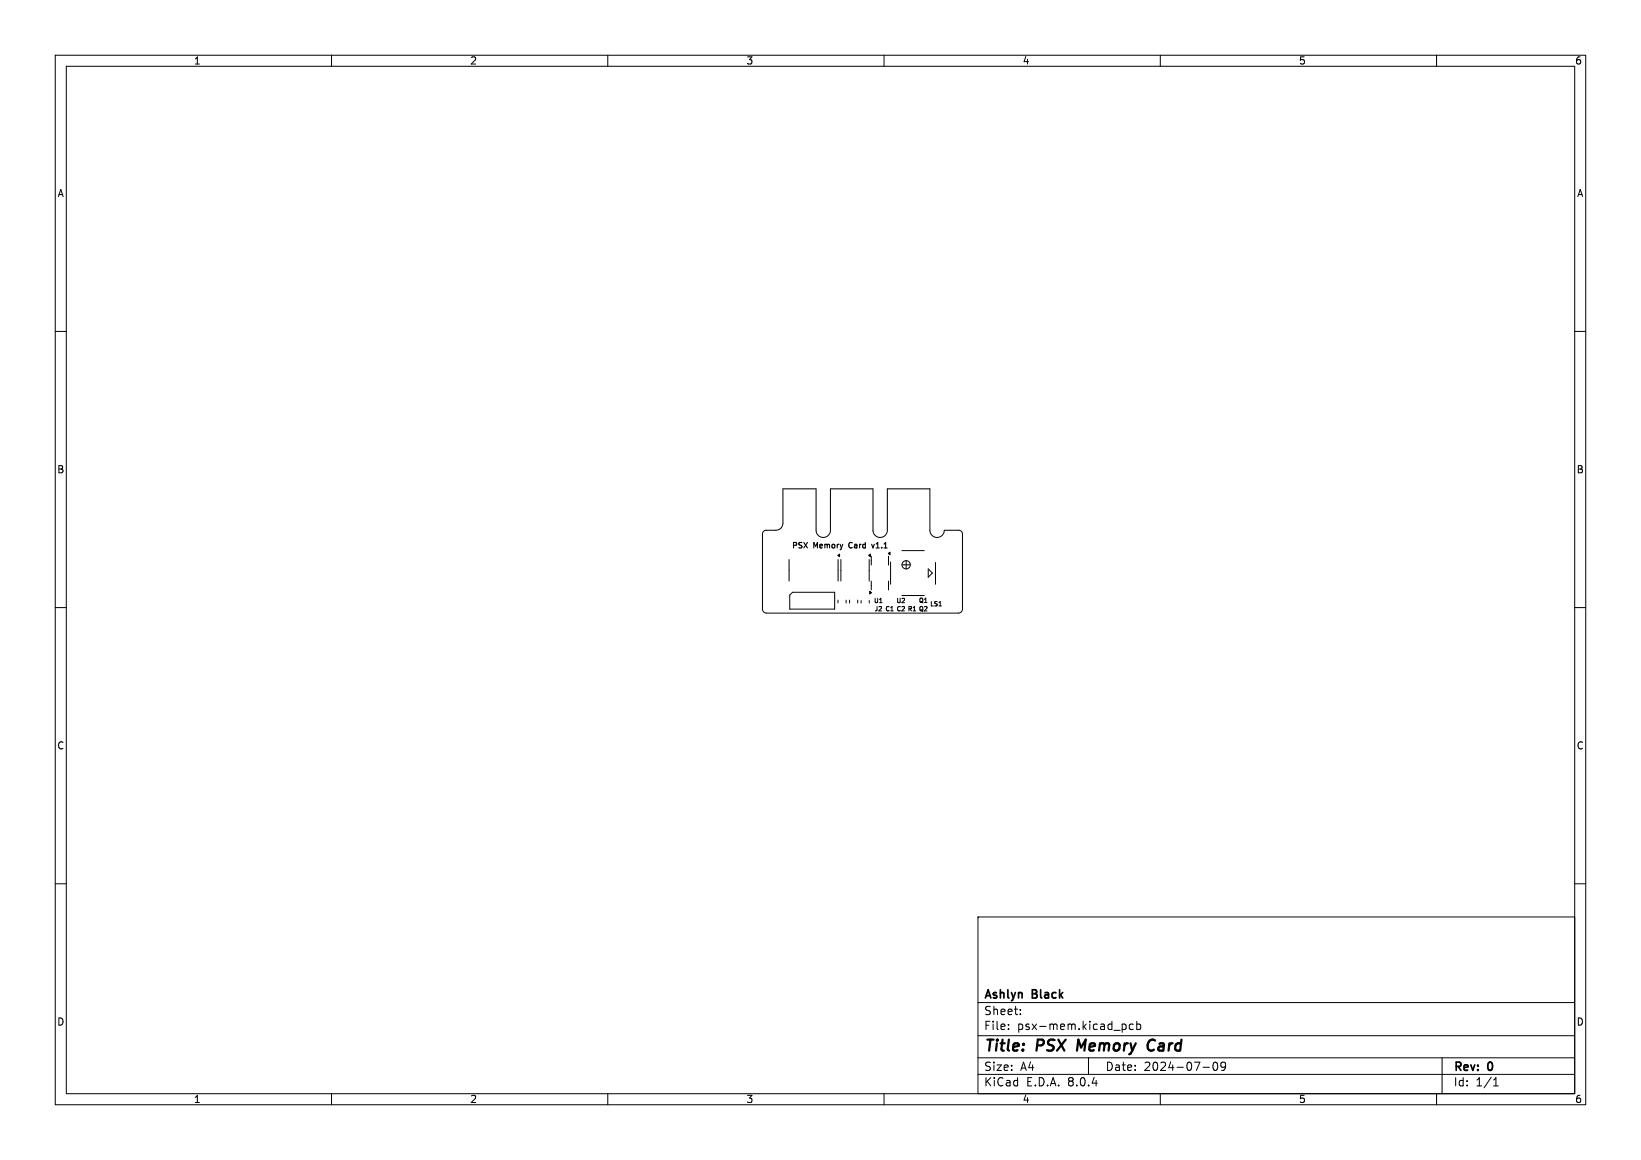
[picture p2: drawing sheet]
<svg xmlns="http://www.w3.org/2000/svg" width="297mm" height="210mm" viewBox="0 0 297 210" stroke-linecap="round" stroke-linejoin="round" font-family="sans-serif">
<g fill="none" stroke="#000" stroke-width=".18">
<path d="M10 10h277v190h-277zM12 12h273v186h-273zM60 10v2M110 10v2M160 10v2M210 10v2M260 10v2M10 60h2M285 60h2M141.7 88.5h6v7.5a1.3 1.3 0 0 0 1.3 1.3 1.3 1.3 0 0 0 1.3-1.3v-7.5h7.7v7.5a1.3 1.3 0 0 0 1.3 1.3 1.3 1.3 0 0 0 1.3-1.3v-7.5h7.7v7.5a1.3 1.3 0 0 0 1.3 1.3 1.3 1.3 0 0 0 1.3-1.3h2.6a.68 .68 0 0 1 .7 .7v13.5a.75 .75 0 0 1-.8 .8h-34.7a.75 .75 0 0 1-.7-.8v-13.5a.68 .68 0 0 1 .7-.7h1.7a1.3 1.3 0 0 0 1.3-1.3zM163.2 99.7h4.1M10 110h2"/>
<path d="M142.8 101.3v3.9M142.9 107.7l.5-.5h7.7v3.1h-8.2zM151.7 108.6v.6M151.7 101.3v3.9M152.2 101.3v3.9M153.1 108.6v.6M153.8 108.6v.6M155.2 108.6v.6M155.9 108.7v.5M157.3 101.3v3.9M157.3 108.7v.5M157.7 100.7v1.6"/>
<path d="M157.7 105.2v1.6M160.8 100.7v1.6M160.8 105.2v1.6M161.2 101.7v4.1M163.2 107.8h4.1M163.3 102.2h1.4M164 101.5v1.5M168 103l.7 .8-.7 .7zM169.3 101.8v4M169.9 109.7h.5M285 110h2M10 160h2"/>
<path d="M285 160h2M177 166h108v32h-108zM60 198v2M110 198v2M160 198v2M177 194.5h108M177 191.5h108M177 187.5h108M177 181.5h108M182.5 186.3v.1M182.5 185.5v.1M184.7 183.6v.1"/>
<path d="M184.7 182.8v.1M197 191.5v3M203.2 185.4h.3l.3 .3-.1 .6-.5 .1M205.1 185.5l-.4-.1-.3 .3v.4l.1 .2h.6M205.7 185.5l.5-.1 .3 .3v.4l-.2 .2h-.6M205.7 184.9v1.5M210 198v2M217.7 193.2h1.2M219.7 192.4l.2-.1a.8 .8 0 0 1 .5 .7 .8 .8 0 0 1-.5 .8 1 1 0 0 1-.2-1.4zM221.8 192.9l-.3 .3h-.3l-.2-.3 .1-.5 .4-.1 .2 .1a.99 .99 0 0 1-.3 1.4h-.3M260 198v2M261 191.5v6.5"/>
<path d="M270.3 196.6h.9M270.3 195.5l.4-.4v1.5"/>
<circle cx="164" cy="102.2" r=".75"/>
</g>
<path d="M195.2 188.2l-.3 2M208.7 188.2a1.13 1.13 0 0 0-1 .7 1.13 1.13 0 0 0 .3 1.2l.3 .1 .4-.1" fill="none" stroke="#000" stroke-width=".4"/>
<path d="M153.7 98.3l-.1 .3 .1 .5M157.8 98.5l.2 .7 .2-.7" fill="none" stroke="#000" stroke-width=".2"/>
<path d="M151.6 100.5l.3-.2v.5zM157.2 100.5l.3-.2v.5zM157.4 107.1l.3 .2-.3 .2zM160.8 100.2l.3-.2v.4z" fill="#000" stroke="#000" stroke-width=".18"/>
<g font-size="2.8">
<text x="178" y="190.9">Title:</text>
<text x="187.7" y="190.9">PSX</text>
<text x="195.8" y="190.9">Memory</text>
<text x="209.4" y="190.9">Card</text>
</g>
<g font-size="2.1">
<text x="178" y="184">Sheet:</text>
<text x="178" y="181.2">Ashlyn</text>
<text x="186.9" y="181.2">Black</text>
<text x="178" y="186.7">File:</text>
<text x="184.1" y="186.7">psx-mem.kicad_pcb</text>
<text x="178" y="196.9">KiCad</text>
<text x="178" y="194.1">Size:</text>
<text x="184.7" y="194.1">A4</text>
<text x="185.7" y="196.9">E.D.A.</text>
<text x="193.3" y="196.9">8.0.4</text>
<text x="200" y="194.1">Date:</text>
<text x="207" y="194.1">2024-07-09</text>
<text x="263" y="194.3">Rev:</text>
<text x="263" y="196.9">Id:</text>
<text x="267.1" y="196.9">1/1</text>
<text x="269.4" y="194.3">0</text>
</g>
<g font-size="1.8">
<text x="35" y="11.9">1</text>
<text x="85" y="11.9">2</text>
<text x="135" y="11.9">3</text>
<text x="185" y="11.9">4</text>
<text x="235" y="11.9">5</text>
<text x="285" y="11.9">6</text>
<text x="10.3" y="35.9">A</text>
<text x="285.4" y="35.9">A</text>
<text x="10.3" y="85.9">B</text>
<text x="285.3" y="85.9">B</text>
<text x="10.3" y="135.9">C</text>
<text x="285.3" y="135.9">C</text>
<text x="10.3" y="185.9">D</text>
<text x="285.3" y="185.9">D</text>
<text x="35" y="199.9">1</text>
<text x="85" y="199.9">2</text>
<text x="135" y="199.9">3</text>
<text x="185" y="199.9">4</text>
<text x="235" y="199.9">5</text>
<text x="285" y="199.9">6</text>
</g>
<g font-size="1.4">
<text x="143.2" y="99.5">PSX</text>
<text x="147.3" y="99.5">Memory</text>
<text x="154.1" y="99.5">Card</text>
<text x="158.7" y="99.5">v1.1</text>
</g>
<g font-size="1.1">
<text x="158.1" y="109.4">U1</text>
<text x="158.2" y="110.9">J2 C1 C2 R1 Q2</text>
<text x="162.1" y="109.4">U2</text>
<text x="166.2" y="109.3">Q1</text>
<text x="168.2" y="110">LS1</text>
</g>
</svg>
